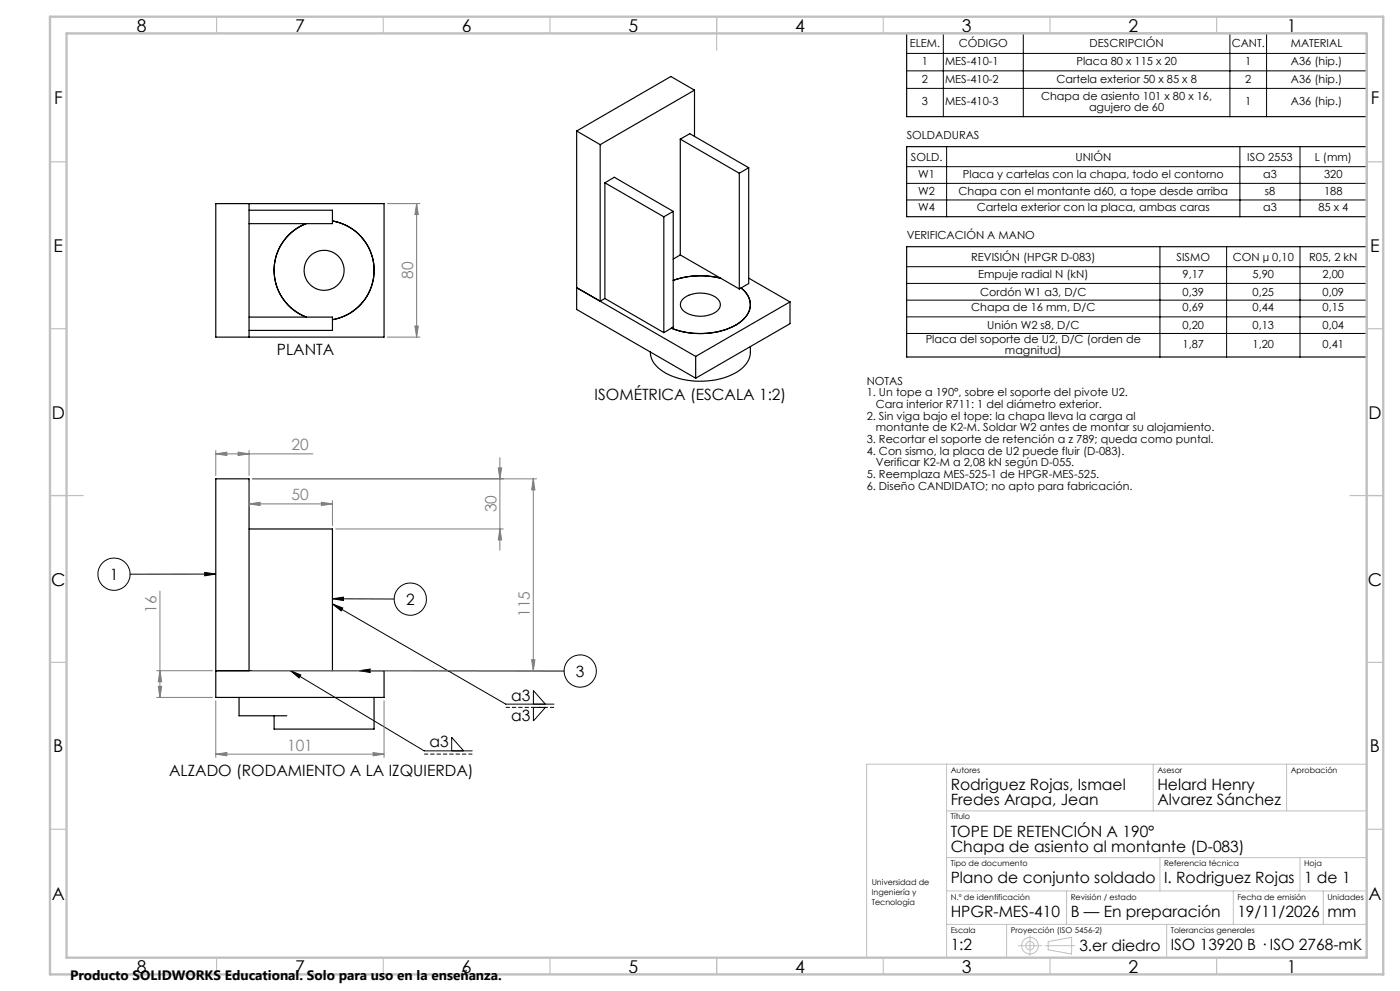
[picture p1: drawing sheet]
<svg xmlns="http://www.w3.org/2000/svg" width="420mm" height="297mm" viewBox="0 0 420 297" stroke-linecap="round" stroke-linejoin="round" font-family="sans-serif">
<g fill="none" stroke="#000" stroke-width=".35">
<path d="M272 10h138v25h-138zM173 39.3v53.4l35.7 20.6M173 39.3l7.1 4.1M208.4 27l-28.3 16.4M208.4 27v13.9M208.4 27l-7.1-4.1-28.3 16.4M180.1 43.4v46.9M181.5 54.8v34.7M181.5 54.8l17.6 10.2M181.5 54.8l2.8-1.7 17.7 10.3M204.1 41.7v34.7M204.1 41.7l17.7 10.2"/>
<path d="M204.1 41.7l2.8-1.6 17.7 10.2M221.8 51.9v34.7M224.6 50.3l-2.8 1.6M224.6 50.3v34.7l-2.8 1.6M272 44h138v20.9h-138zM64.7 61h50.5v40h-50.5zM74.7 63h25v4h-25M74.7 61v40M86.6 70.4a15 15 0 0 0 5.3 24.6 15 15 0 0 1-9.7-14 15 15 0 0 1 9.7-14l-3 1.5zM99.7 66.2a15 15 0 0 1 12.5 14.8 15 15 0 0 1-12.5 14.8 15 15 0 0 0 12.5-14.8 15 15 0 0 0-12.5-14.8zM199.1 65v34.7M202 63.4l-2.9 1.6"/>
<path d="M202 63.4v34.6l-2.9 1.7M204.1 76.4l17.7 10.2M204.1 76.4l-2.1 1.2M272 73.9h138v33.1h-138zM74.7 95h25v4h-25M180.1 90.3l-7.1-4.1 35.7 20.6M181.5 89.5l17.6 10.2M181.5 89.5l-1.4 .8M201.4 98.4a23.3 23.3 0 0 0 20.5-1.7 6 6 0 0 0 1.9-8.9l-1.5-1.5a5.9 5.9 0 0 1 0 10 22.7 22.7 0 0 1-20.9 2.1zM202 84a24.6 24.6 0 0 1 14.2-.6 25.3 25.3 0 0 0-14.2 .6zM205 89.5a8.5 8.5 0 0 1 10.5 .3 2.44 2.44 0 0 1-1 3.9 8.8 8.8 0 0 1-9.6-.7 2.3 2.3 0 0 1 .1-3.5zM224.6 83.4l12.4 7.1"/>
<path d="M237 90.5l-28.3 16.3M237 90.5v6.5l-28.3 16.3M208.7 106.8v6.5M225.1 103.9a7.6 7.6 0 0 1-4.9 8.1 22.7 22.7 0 0 1-22.2-1.3 6.4 6.4 0 0 1-2.9-5.2M74.7 158.5h25v42.5M64.7 201h50.5v8h-50.5v-65.5h10v57.5M71.7 209v5.5h14.3M112.2 209v9.5h-30v-4"/>
<circle cx="97.2" cy="81" r="6"/>
</g>
<g fill="none" stroke="#000" stroke-width=".3">
<path d="M272 16h138M283 10v25M307 10v25M369 10v25M380 10v25M272 21.2h138M272 26.5h138M272 49.9h138M272 55h138M272 59.9h138M284 44v20.9M372 44v20.9"/>
<path d="M390 44v20.9M272 79.9h138M348 73.9v33.1M368 73.9v33.1M390 73.9v33.1M272 84.9h138M272 90h138M272 95h138M272 99.9h138M61.4 171.6l3.3 .4-3.3 .6zM64.7 172l-25.7 .1M99.7 179.5l3.3-.5v1z"/>
<path d="M99.7 179.5h18.6M99.7 181l3.1 1.2-.5 .9zM99.7 181l52 30h14.5M87.1 201l3.1 1.3-.5 .9zM87.1 201l40.1 24h14.5M107.8 201l3.3-.5v1zM107.8 201l61.4 .1M160 211v-4l3.6 4M160 212h3.6l-3.6 4.1zM135.5 225v-4l3.6 4"/>
<circle cx="34.2" cy="172.1" r="4.8"/>
<circle cx="123.1" cy="179.6" r="4.8"/>
<circle cx="174.1" cy="201.1" r="4.8"/>
</g>
<g fill="none" stroke="#808080" stroke-width=".3">
<path d="M116.2 61h9.8M125 61l.5 3.3h-1zM125 61v40M124.5 97.7h1l-.5 3.3zM116.2 101h9.8M64.7 136l3.4-.5v1zM64.7 135v7.5M64.7 136h29.2M71.4 135.5l3.3 .5-3.3 .5zM74.7 135v7.5M150 137.2v27.7M74.7 151l3.3-.5v1z"/>
<path d="M74.7 144.5v7.5M74.7 151h25M75.7 143.5h85.3M96.4 150.5l3.3 .5-3.3 .5zM99.7 150v7.5M100.7 158.5h50.3M149.5 140.2h1l-.5 3.3zM150 158.5l.5 3.3h-1zM160 143.5l.5 3.3h-1zM160 143.5v57.5M48 177.1v31.9M159.5 197.7h1l-.5 3.3z"/>
<path d="M47 201h16.7M47 209h16.7M47.5 205.7h1l-.5 3.3zM48 201l.5 3.3h-1zM64.7 210v17M75.7 201h85.3M115.2 210v17M64.7 226l3.4-.5v1zM64.7 226h50.5M111.9 225.5l3.3 .5-3.3 .5z"/>
</g>
<g fill="none" stroke="#c0c0c0" stroke-width=".3">
<path d="M284 229v58M346 229v14M386 229v14M410 229h-150v58M284 243h126M284 257h126M348 257v10M390 257v10M284 267h126M284 277h126M302 277v10M320 267v10"/>
<path d="M350 277v10M370 267v10M397 267v10M305.5 283.4h7M309 280.4v6M313.5 283.4h9M314.5 282.2l7-1.3v5l-7-1.2z"/>
<circle cx="309" cy="283.4" r="2.49"/>
<circle cx="309" cy="283.4" r="1.25"/>
</g>
<path d="M166.2 212h-14.5M141.7 226h-14.5" fill="none" stroke="#000" stroke-width=".3" stroke-dasharray="1.3 .6" stroke-dashoffset=".1" stroke-linecap="butt"/>
<g fill="none" stroke="#c0c0c0" stroke-width=".35">
<path d="M65 5v5M115 5v5M165 5v5M215 5v10M265 5v5M315 5v5M365 5v5M15 48.5h5M410 48.5h5M15 98.5h5M410 98.5h5M15 148.5h10"/>
<path d="M405 148.5h10M15 198.5h5M410 198.5h5M15 248.5h5M410 248.5h5M65 287v5M115 287v5M165 287v5M215 287v5M265 287v5M315 287v5M365 287v5"/>
</g>
<path d="M15 5h400v287h-400zM20 10h390v277h-390z" fill="none" stroke="#c0c0c0" stroke-width=".7"/>
<path d="M61.4 171.6l3.3 .4-3.3 .6zM99.7 179.5l3.3-.5v1zM107.8 201l3.3-.5v1zM87.1 201l3.1 1.3-.5 .9zM99.7 181l3.1 1.2-.5 .9z" fill="#000"/>
<g fill="#808080">
<path d="M64.7 136l3.4-.5v1zM71.4 135.5l3.3 .5-3.3 .5zM74.7 151l3.3-.5v1zM96.4 150.5l3.3 .5-3.3 .5zM64.7 226l3.4-.5v1zM111.9 225.5l3.3 .5-3.3 .5z"/>
<path d="M159.5 197.7h1l-.5 3.3zM160 143.5l.5 3.3h-1zM150 158.5l.5 3.3h-1zM149.5 140.2h1l-.5 3.3zM47.5 205.7h1l-.5 3.3zM48 201l.5 3.3h-1zM124.5 97.7h1l-.5 3.3zM125 61l.5 3.3h-1z"/>
</g>
<g font-size="5.3">
<text x="41" y="9.5">8</text>
<text x="88.5" y="9.5">7</text>
<text x="138.5" y="9.5">6</text>
<text x="188.5" y="9.5">5</text>
<text x="238.5" y="9.5">4</text>
<text x="288.5" y="9.5">3</text>
<text x="338.5" y="9.5">2</text>
<text x="386" y="9.5">1</text>
<text x="16.2" y="31.3">F</text>
<text x="411.2" y="31.3">F</text>
<text x="16.1" y="75.5">E</text>
<text x="411.1" y="75.5">E</text>
<text x="15.5" y="125.5">D</text>
<text x="410.5" y="125.5">D</text>
<text x="15.4" y="175.5">C</text>
<text x="410.4" y="175.5">C</text>
<text x="16" y="225.5">B</text>
<text x="411" y="225.5">B</text>
<text x="15.5" y="269.8">A</text>
<text x="410.5" y="269.8">A</text>
<text x="41" y="291.5">8</text>
<text x="88.5" y="291.5">7</text>
<text x="138.5" y="291.5">6</text>
<text x="188.5" y="291.5">5</text>
<text x="238.5" y="291.5">4</text>
<text x="288.5" y="291.5">3</text>
<text x="338.5" y="291.5">2</text>
<text x="386" y="291.5">1</text>
</g>
<g font-size="4.7" fill="#808080">
<text x="124" y="83.6" transform="rotate(-90 124 83.6)">80</text>
<text x="87.4" y="135">20</text>
<text x="87.4" y="150">50</text>
<text x="149" y="153.6" transform="rotate(-90 149 153.6)">30</text>
<text x="47" y="183.6" transform="rotate(-90 47 183.6)">16</text>
<text x="159" y="184.9" transform="rotate(-90 159 184.9)">115</text>
<text x="86.1" y="225">101</text>
</g>
<g font-size="4.7">
<text x="83.1" y="106.5">PLANTA</text>
<text x="178.4" y="119.7">ISOMÉTRICA (ESCALA 1:2)</text>
<text x="32.9" y="173.8">1</text>
<text x="121.8" y="181.2">2</text>
<text x="172.8" y="202.8">3</text>
<text x="153.3" y="210">a3</text>
<text x="153.3" y="215.9">a3</text>
<text x="128.8" y="224">a3</text>
<text x="50.7" y="232.5">ALZADO (RODAMIENTO A LA IZQUIERDA)</text>
<text x="285.2" y="236.7">Rodriguez Rojas, Ismael</text>
<text x="347.2" y="236.7">Helard Henry</text>
<text x="285.2" y="241.3">Fredes Arapa, Jean</text>
<text x="347.2" y="241.3">Alvarez Sánchez</text>
<text x="285.2" y="250.7">TOPE DE RETENCIÓN A 190°</text>
<text x="285.2" y="255.3">Chapa de asiento al montante (D-083)</text>
<text x="285.2" y="264.7">Plano de conjunto soldado</text>
<text x="349.2" y="264.7">I. Rodriguez Rojas</text>
<text x="391.2" y="264.7">1 de 1</text>
<text x="285.2" y="274.7">HPGR-MES-410</text>
<text x="321.2" y="274.7">B — En preparación</text>
<text x="371.2" y="274.7">19/11/2026</text>
<text x="398.2" y="274.9">mm</text>
<text x="285.2" y="284.7">1:2</text>
<text x="323.8" y="284.9">3.er diedro</text>
<text x="351.2" y="284.7">ISO 13920 B · ISO 2768-mK</text>
</g>
<text font-size="4.1" x="21" y="293.7">Producto SOLIDWORKS Educational. Solo para uso en la enseñanza.</text>
<g font-size="3.3">
<text x="272.9" y="14.2">ELEM.</text>
<text x="287.7" y="14.2">CÓDIGO</text>
<text x="326.9" y="14.2">DESCRIPCIÓN</text>
<text x="369.5" y="14.2">CANT.</text>
<text x="387.2" y="14.2">MATERIAL</text>
<text x="276.6" y="19.5">1</text>
<text x="283.5" y="19.5">MES-410-1</text>
<text x="322.9" y="19.5">Placa 80 x 115 x 20</text>
<text x="373.6" y="19.5">1</text>
<text x="387.3" y="19.5">A36 (hip.)</text>
<text x="276.6" y="24.7">2</text>
<text x="283.5" y="24.7">MES-410-2</text>
<text x="312.4" y="30">Chapa de asiento 101 x 80 x 16,</text>
<text x="316.9" y="24.7">Cartela exterior 50 x 85 x 8</text>
<text x="373.6" y="24.7">2</text>
<text x="387.3" y="24.7">A36 (hip.)</text>
<text x="276.6" y="31.6">3</text>
<text x="283.5" y="31.6">MES-410-3</text>
<text x="326.7" y="33.2">agujero de 60</text>
<text x="373.6" y="31.6">1</text>
<text x="387.3" y="31.6">A36 (hip.)</text>
<text x="272" y="41.7">SOLDADURAS</text>
<text x="273.3" y="48.1">SOLD.</text>
<text x="275.5" y="53.3">W1</text>
<text x="288.9" y="53.3">Placa y cartelas con la chapa, todo el contorno</text>
<text x="322.6" y="48.1">UNIÓN</text>
<text x="374.2" y="48.1">ISO 2553</text>
<text x="378.9" y="53.3">a3</text>
<text x="394.4" y="48.1">L (mm)</text>
<text x="397.2" y="53.3">320</text>
<text x="275.5" y="58.3">W2</text>
<text x="287.6" y="58.3">Chapa con el montante d60, a tope desde arriba</text>
<text x="379.4" y="58.3">s8</text>
<text x="397.2" y="58.3">188</text>
<text x="275.5" y="63.3">W4</text>
<text x="293.1" y="63.3">Cartela exterior con la placa, ambas caras</text>
<text x="378.9" y="63.3">a3</text>
<text x="395.5" y="63.3">85 x 4</text>
<text x="272" y="71.7">VERIFICACIÓN A MANO</text>
<text x="291.4" y="78.1">REVISIÓN (HPGR D-083)</text>
<text x="293.5" y="83.3">Empuje radial N (kN)</text>
<text x="353" y="78.1">SISMO</text>
<text x="354.8" y="83.3">9,17</text>
<text x="369.8" y="78.1">CON µ 0,10</text>
<text x="375.8" y="83.3">5,90</text>
<text x="392.8" y="78.1">R05, 2 kN</text>
<text x="396.8" y="83.3">2,00</text>
<text x="294" y="88.6">Cordón W1 a3, D/C</text>
<text x="354.8" y="88.6">0,39</text>
<text x="375.8" y="88.6">0,25</text>
<text x="396.8" y="88.6">0,09</text>
<text x="291.4" y="93.3">Chapa de 16 mm, D/C</text>
<text x="354.8" y="93.3">0,69</text>
<text x="375.8" y="93.3">0,44</text>
<text x="396.8" y="93.3">0,15</text>
<text x="296.2" y="98.6">Unión W2 s8, D/C</text>
<text x="354.8" y="98.6">0,20</text>
<text x="375.8" y="98.6">0,13</text>
<text x="396.8" y="98.6">0,04</text>
<text x="277.7" y="102.7">Placa del soporte de U2, D/C (orden de</text>
<text x="301.5" y="106.2">magnitud)</text>
<text x="354.8" y="104.4">1,87</text>
<text x="375.8" y="104.4">1,20</text>
<text x="396.8" y="104.4">0,41</text>
<text x="260" y="115.3">NOTAS</text>
<text x="260" y="118.8">1. Un tope a 190°, sobre el soporte del pivote U2.</text>
<text x="260" y="125.8">2. Sin viga bajo el tope: la chapa lleva la carga al</text>
<text x="262.8" y="122.3">Cara interior R711: 1 del diámetro exterior.</text>
<text x="262.8" y="129.3">montante de K2-M. Soldar W2 antes de montar su alojamiento.</text>
<text x="260" y="132.8">3. Recortar el soporte de retención a z 789; queda como puntal.</text>
<text x="260" y="136.3">4. Con sismo, la placa de U2 puede fluir (D-083).</text>
<text x="260" y="143.3">5. Reemplaza MES-525-1 de HPGR-MES-525.</text>
<text x="262.8" y="139.8">Verificar K2-M a 2,08 kN según D-055.</text>
<text x="260" y="146.8">6. Diseño CANDIDATO; no apto para fabricación.</text>
</g>
<g font-size="2.4">
<text x="285.2" y="231.6">Autores</text>
<text x="347.2" y="231.6">Asesor</text>
<text x="387.2" y="231.6">Aprobación</text>
<text x="285.2" y="245.6">Título</text>
<text x="285.2" y="259.6">Tipo de documento</text>
<text x="349.2" y="259.6">Referencia técnica</text>
<text x="391.2" y="259.6">Hoja</text>
<text x="261.5" y="265.3">Universidad de</text>
<text x="261.5" y="268.3">Ingeniería y</text>
<text x="285.2" y="269.6">N.º de identificación</text>
<text x="321.2" y="269.6">Revisión / estado</text>
<text x="371.2" y="269.6">Fecha de emisión</text>
<text x="398.2" y="269.6">Unidades</text>
<text x="261.5" y="271.3">Tecnología</text>
<text x="285.2" y="279.6">Escala</text>
<text x="303.2" y="279.6">Proyección (ISO 5456-2)</text>
<text x="351.2" y="279.6">Tolerancias generales</text>
</g>
</svg>
